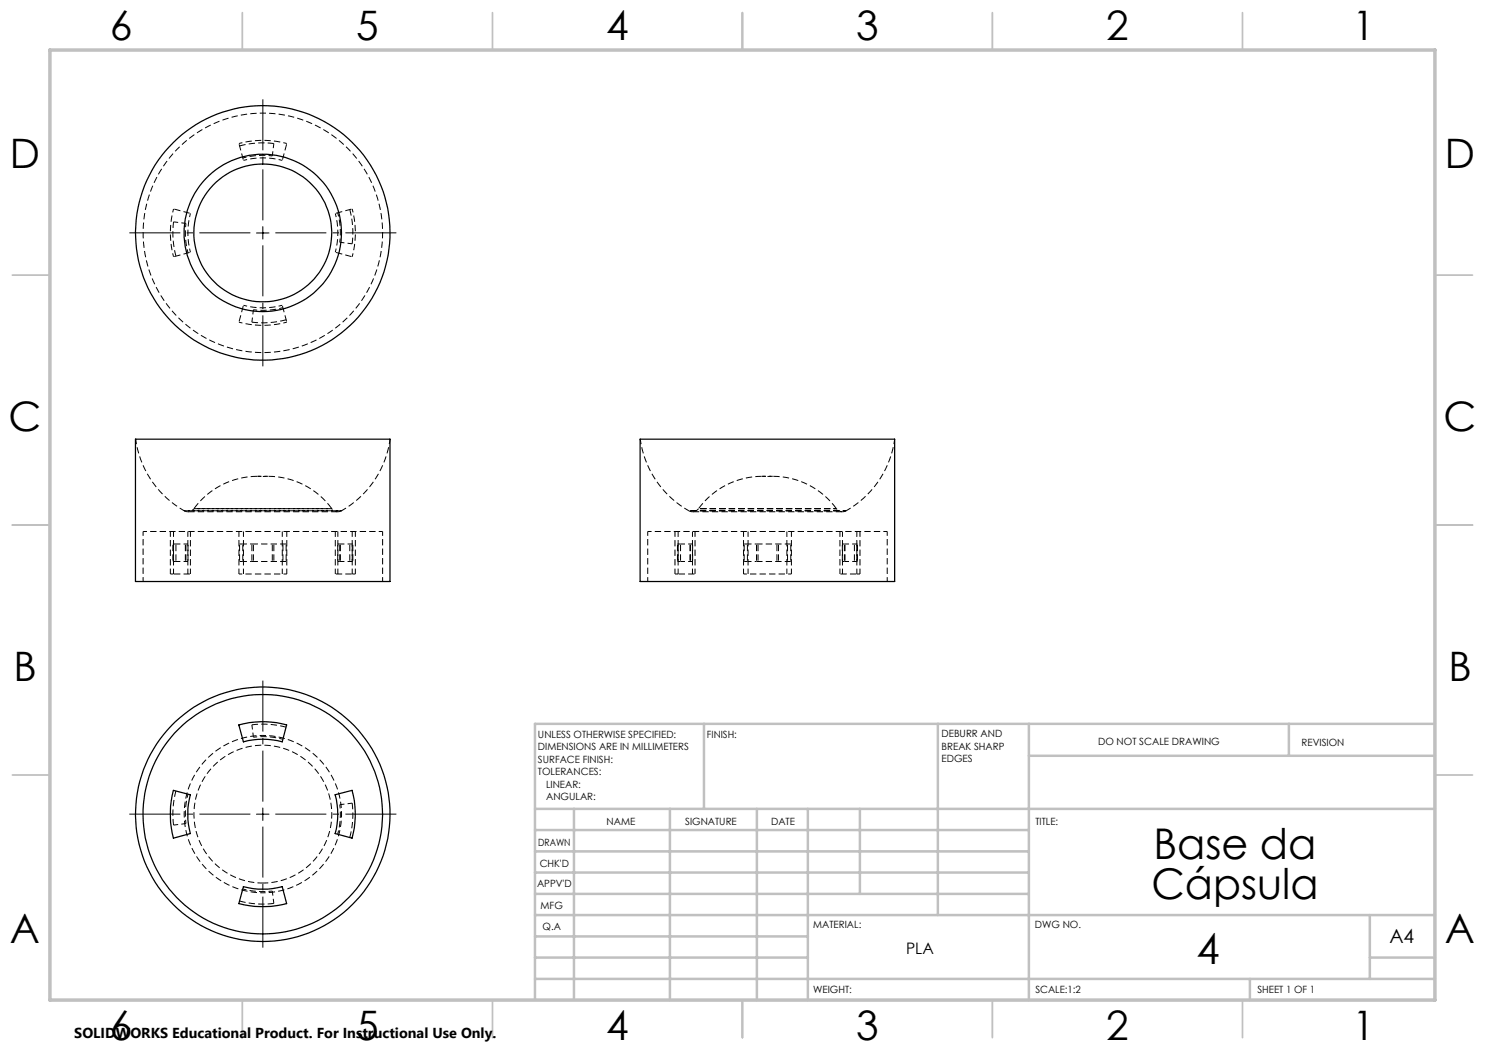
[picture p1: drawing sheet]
<svg xmlns="http://www.w3.org/2000/svg" width="297mm" height="210mm" viewBox="0 0 297 210" stroke-linecap="round" stroke-linejoin="round" font-family="sans-serif">
<path d="M47.8 28.7a18.5 18.5 0 0 1 9.6 0M52.6 22.6a24 24 0 0 1 21.1 35.3 24 24 0 0 1-41.1 1.9 24 24 0 0 1 17.7-37.1l2.3-.1M34.7 51.4a18.5 18.5 0 0 1 0-9.6M70.4 41.8a18.5 18.5 0 0 1 0 9.6M57.4 64.4a18.5 18.5 0 0 1-9.6 0M52.6 102.2h15.7h-31.5h15.8M57.4 114.8h-9.6M158.3 114.8h-9.6M169.2 102.2h-31.4h31.4" fill="none" stroke="#000" stroke-width=".2" stroke-dasharray="1.3 .6" stroke-dashoffset=".6" stroke-linecap="butt"/>
<g fill="none" stroke="#000" stroke-width=".2" stroke-dasharray="1.3 .6" stroke-dashoffset=".5" stroke-linecap="butt">
<path d="M54.5 31.2a15.5 15.5 0 0 0-5.9 .4M56.5 32.1a15 15 0 0 0-7.8 0M37.2 44.7a15.5 15.5 0 0 0 .4 5.9M38.1 42.7a15 15 0 0 0 0 7.8M67.1 50.5a15 15 0 0 0 0-7.8M68 48.5a15.5 15.5 0 0 0-.5-5.9M48.7 61.1a15 15 0 0 0 7.8 0M50.7 62a15.5 15.5 0 0 0 5.9-.5M51.5 95.3h1.1M52.6 95.3h1M53.6 95.3h-2.1M152.4 95.3h1.1"/>
<path d="M153.5 95.3h1.1M154.6 95.3h-2.2M76.5 106.3h-47.9M177.4 106.3h-47.9M50.7 147.4a15.5 15.5 0 0 1 5.9 .5M37.2 164.7a15.5 15.5 0 0 1 .4-5.9M54.5 178.2a15.5 15.5 0 0 1-5.9-.4M68 160.9a15.5 15.5 0 0 1-.5 5.9"/>
</g>
<g fill="none" stroke="#000" stroke-width=".2" stroke-dasharray="1.3 .6" stroke-dashoffset=".2" stroke-linecap="butt">
<path d="M27.1 87.8a19.5 19.5 0 0 0 9.7 14.4M128 87.8a19.5 19.5 0 0 0 9.8 14.4M34.1 106.3v8.5M34.7 114.8v-8.5M37.6 106.3v8.5M38.1 114.8v-8.5M47.8 114.8v-8.5M48.7 114.8v-8.5M56.5 114.8v-8.5M57.4 114.8v-8.5M67.1 114.8v-8.5M67.6 114.8v-8.5"/>
<path d="M68.3 102.2a19.5 19.5 0 0 0 9.7-14.4M70.4 114.8v-8.5M71.1 114.8v-8.5M135 106.3v8.5M135.6 114.8v-8.5M138.5 106.3v8.5M139 114.8v-8.5M148.7 114.8v-8.5M149.6 114.8v-8.5M157.4 114.8v-8.5M158.3 114.8v-8.5M168 114.8v-8.5"/>
<path d="M168.5 114.8v-8.5M169.2 102.2a19.5 19.5 0 0 0 9.7-14.4M171.4 114.8v-8.5M172 114.8v-8.5M52.6 176.6a13.8 13.8 0 0 0 12.1-20.4 13.8 13.8 0 0 0-23.8-.8 13.8 13.8 0 0 0 10.8 21.2h.9"/>
</g>
<path d="M57.2 108.8h-6.8M57.2 112.3h-6.8M158.2 108.8h-6.9M158.2 112.3h-6.9" fill="none" stroke="#000" stroke-width=".2" stroke-dasharray="1.3 .6" stroke-dashoffset=".1" stroke-linecap="butt"/>
<g fill="none" stroke="#000" stroke-width=".2" stroke-dasharray="1.3 .6" stroke-dashoffset="-.2" stroke-linecap="butt">
<path d="M48.7 32.1l-.9-3.4M57.4 28.7l-.9 3.4M34.7 41.8l3.4 .9M38.1 50.5l-3.4 .9M67.1 42.7l3.3-.9M70.4 51.4l-3.3-.9M47.8 64.4l.9-3.3M56.5 61.1l.9 3.3M34.6 108.8v3.5M34.7 112.3v-3.5M35.2 112.3v-3.5M37.1 108.8v3.5"/>
<path d="M37.2 112.3v-3.5M37.6 112.3v-3.5M47.9 112.3v-3.5M48.6 112.3v-3.5M50.4 112.3v-3.5M50.7 112.3v-3.5M54.5 112.3v-3.5M54.8 112.3v-3.5M56.6 112.3v-3.5M57.2 112.3v-3.5M67.5 112.3v-3.5M68 112.3v-3.5"/>
<path d="M68.1 112.3v-3.5M70 112.3v-3.5M70.4 112.3v-3.5M70.6 112.3v-3.5M135.5 108.8v3.5M135.6 112.3v-3.5M136.1 112.3v-3.5M138 108.8v3.5M138.1 112.3v-3.5M138.5 112.3v-3.5M148.8 112.3v-3.5M149.5 112.3v-3.5"/>
<path d="M151.3 112.3v-3.5M151.6 112.3v-3.5M155.4 112.3v-3.5M155.7 112.3v-3.5M157.5 112.3v-3.5M158.2 112.3v-3.5M168.5 112.3v-3.5M168.9 112.3v-3.5M169 112.3v-3.5M170.9 112.3v-3.5M171.4 112.3v-3.5M171.5 112.3v-3.5"/>
</g>
<path d="M38.8 101.7a1.5 1.5 0 0 1-1.2 .6M52.6 101.7h13.8h-27.6h13.8M67.6 102.3a1.5 1.5 0 0 1-1.2-.6M139.7 101.7a1.5 1.5 0 0 1-1.2 .6M167.3 101.7h-27.6h27.6M168.5 102.3a1.5 1.5 0 0 1-1.2-.6M52.6 178.6a15.7 15.7 0 0 0 13.8-23.4 15.7 15.7 0 0 0-27.1-.8 15.7 15.7 0 0 0 12.4 24.1l.9 .1" fill="none" stroke="#000" stroke-width=".2" stroke-dasharray="1.3 .6" stroke-dashoffset=".7" stroke-linecap="butt"/>
<path d="M51.5 95.3a15.7 15.7 0 0 0-12.7 6.4M152.4 95.3a15.8 15.8 0 0 0-12.7 6.4M37.6 102.3h30M38.1 114.8h-3.4M66.4 101.7a15.8 15.8 0 0 0-12.8-6.4M70.4 114.8h-3.3M138.5 102.3h30M139 114.8h-3.4M167.3 101.7a15.8 15.8 0 0 0-12.7-6.4M171.4 114.8h-3.4" fill="none" stroke="#000" stroke-width=".2" stroke-dasharray="1.3 .6" stroke-dashoffset="-.1" stroke-linecap="butt"/>
<path d="M28.6 106.3v10M36.8 102.2l.8 .1M37.6 108.8h-2.4M37.6 112.3h-2.4M67.6 102.3l.7-.1M76.5 116.3v-10M129.5 106.3v10M137.8 102.2l.7 .1M138.5 108.8h-2.4M138.5 112.3h-2.4M168.5 102.3l.7-.1M177.4 116.3v-10" fill="none" stroke="#000" stroke-width=".2" stroke-dasharray="1.3 .6" stroke-dashoffset=".4" stroke-linecap="butt"/>
<g fill="none" stroke="#000" stroke-width=".2" stroke-dasharray="1.3 .6" stroke-linecap="butt">
<path d="M47.9 29.2a18 18 0 0 1 6.9-.5M35.2 51.2a18 18 0 0 1-.5-6.8M70 41.9a18 18 0 0 1 .4 6.9M57.2 64a18 18 0 0 1-6.8 .4M34.7 114.8h-.6M35.2 112.3h-.6M35.2 108.8h-.6M68 108.8h-.5M68 112.3h-.5M70.6 112.3h-.2M70.6 108.8h-.2M71.1 114.8h-.7"/>
<path d="M135.6 114.8h-.6M136.1 108.8h-.6M136.1 112.3h-.6M168.9 108.8h-.4M168.9 112.3h-.4M171.5 108.8h-.1M171.5 112.3h-.1M172 114.8h-.6M35.2 158.2a18 18 0 0 0-.5 6.8M57.2 145.4a18 18 0 0 0-6.8-.4M70 167.5a18 18 0 0 0 .4-6.9M47.9 180.2a18 18 0 0 0 6.9 .5"/>
</g>
<g fill="none" stroke="#000" stroke-width=".2" stroke-dasharray="1.3 .6" stroke-dashoffset=".3" stroke-linecap="butt">
<path d="M54.8 28.7l-.3 2.5M34.7 44.4l2.5 .3M70.4 48.8l-2.4-.3M50.4 64.4l.3-2.4M48.6 108.8h-.7M48.6 112.3h-.7M70.4 108.8h-2.4M70.4 112.3h-2.4M149.5 108.8h-.7M149.5 112.3h-.7M171.4 108.8h-2.5M171.4 112.3h-2.5"/>
<path d="M50.4 145l.3 2.4M34.7 165l2.5-.3M70.4 160.6l-2.4 .3M54.8 180.7l-.3-2.5"/>
</g>
<path d="M50.4 112.3h-1.8M50.4 108.8h-1.8M151.3 108.8h-1.8M151.3 112.3h-1.8" fill="none" stroke="#000" stroke-width=".2" stroke-dasharray="1.3 .6" stroke-dashoffset=".9" stroke-linecap="butt"/>
<g fill="none" stroke="#000" stroke-width=".25">
<path d="M27.1 87.8h50.9v28.5h-50.9zM128 87.8h50.9v28.5h-50.9zM34.7 158.1l3.4 .9a15.5 15.5 0 0 0 0 7.7l-3.4 .9a19.1 19.1 0 0 1 0-9.5zM47.8 145a18.1 18.1 0 0 1 9.5 0l-.9 3.4a14.5 14.5 0 0 0-7.7 0zM67 159l3.4-.9a18.1 18.1 0 0 1 0 9.5l-3.4-.9a14.5 14.5 0 0 0 0-7.7zM48.7 177.3a15.5 15.5 0 0 0 7.7 0l.9 3.4a19.1 19.1 0 0 1-9.5 0z"/>
<circle cx="52.5" cy="46.6" r="15.7"/>
<circle cx="52.5" cy="46.6" r="13.8"/>
<circle cx="52.6" cy="46.6" r="25.4"/>
<circle cx="52.6" cy="162.9" r="25.4"/>
<circle cx="52.6" cy="162.8" r="23.9"/>
</g>
<path d="M50.1 46.6h-24.2M52.6 44.1v-24.2M52.6 49.1v24.2M55.1 46.6h24.2M50.1 162.8h-24.2M52.6 160.3v-24.2M52.6 165.3v24.2M55.1 162.8h24.2" fill="none" stroke="#000" stroke-width=".2" stroke-dasharray="15.2 1.3 1.3 1.3" stroke-dashoffset="5" stroke-linecap="butt"/>
<path d="M51.3 46.6h2.5M52.6 45.3v2.5M51.3 162.8h2.5M52.6 161.6v2.5" fill="none" stroke="#000" stroke-width=".2"/>
<g fill="none" stroke="#c0c0c0" stroke-width=".35">
<path d="M48.5 2.5v7.5M98.5 2.5v7.5M148.5 2.5v7.5M198.5 2.5v7.5M248.5 2.5v7.5M2.5 55h7.5M287 55h7.5M2.5 105h7.5M287 105h7.5M2.5 155h7.5M287 155h7.5M48.5 200v7.5"/>
<path d="M98.5 200v7.5M148.5 200v7.5M198.5 200v7.5M248.5 200v7.5"/>
</g>
<g fill="none" stroke="#c0c0c0" stroke-width=".5">
<path d="M140.8 144.8v17M187.6 144.8v38.2M205.8 144.8v55.2M205.8 151.2h81.2M257.8 144.8v6.4M287 144.8h-180v55.2M107 161.8h180M107 178.8h98.8M107 174.5h98.8M107 170.3h98.8M107 166h98.8M114.8 161.8v38.2"/>
<path d="M134 161.8v38.2M151.4 161.8v38.2M161.6 161.8v38.2M172 161.8v17M107 195.8h180M107 191.5h54.6M107 187.3h54.6M107 183h180M250 195.8v4.2M274 191.5h13M274 183v12.8"/>
</g>
<path d="M10 10h277v190h-277z" fill="none" stroke="#c0c0c0" stroke-width=".7"/>
<g font-size="8.5">
<text x="230.7" y="171.8">Base da</text>
<text x="230.3" y="179.9">Cápsula</text>
<text x="239.3" y="192.7">4</text>
</g>
<g font-size="8.1">
<text x="22" y="8">6</text>
<text x="71.2" y="8">5</text>
<text x="121.2" y="8">4</text>
<text x="171.2" y="8">3</text>
<text x="221.2" y="8">2</text>
<text x="270.5" y="8">1</text>
<text x="2" y="33.6">D</text>
<text x="289" y="33.6">D</text>
<text x="1.7" y="86.1">C</text>
<text x="288.7" y="86.1">C</text>
<text x="2.7" y="136.1">B</text>
<text x="289.7" y="136.1">B</text>
<text x="2" y="188.6">A</text>
<text x="289" y="188.6">A</text>
<text x="22" y="208">6</text>
<text x="71.2" y="208">5</text>
<text x="121.2" y="208">4</text>
<text x="171.2" y="208">3</text>
<text x="221.2" y="208">2</text>
<text x="270.5" y="208">1</text>
</g>
<text font-size="3.9" x="277.9" y="188.5">A4</text>
<text font-size="3.2" x="181.2" y="190.9">PLA</text>
<text font-size="2.9" x="14.9" y="207.6">SOLIDWORKS Educational Product. For Instructional Use Only.</text>
<g font-size="2">
<text x="107.6" y="147.6">UNLESS OTHERWISE SPECIFIED:</text>
<text x="141.4" y="147.6">FINISH:</text>
<text x="188.3" y="147.5">DEBURR AND</text>
<text x="188.3" y="150">BREAK SHARP</text>
<text x="219.6" y="149">DO NOT SCALE DRAWING</text>
<text x="260.3" y="149.2">REVISION</text>
<text x="107.6" y="150.1">DIMENSIONS ARE IN MILLIMETERS</text>
<text x="107.6" y="152.6">SURFACE FINISH:</text>
<text x="107.6" y="155.1">TOLERANCES:</text>
<text x="188.3" y="152.5">EDGES</text>
<text x="109.2" y="157.6">LINEAR:</text>
<text x="109.2" y="160.1">ANGULAR:</text>
<text x="121.3" y="165">NAME</text>
<text x="137" y="164.9">SIGNATURE</text>
<text x="154.2" y="164.9">DATE</text>
<text x="207.1" y="164.9">TITLE:</text>
<text x="107.6" y="169.1">DRAWN</text>
<text x="107.9" y="173.3">CHK'D</text>
<text x="107.4" y="177.4">APPV'D</text>
<text x="108.1" y="181.8">MFG</text>
<text x="108.5" y="186">Q.A</text>
<text x="162.6" y="185.5">MATERIAL:</text>
<text x="207" y="185.5">DWG NO.</text>
<text x="162.6" y="198.5">WEIGHT:</text>
<text x="207.1" y="198.6">SCALE:1:2</text>
<text x="251.5" y="198.6">SHEET 1 OF 1</text>
</g>
</svg>
